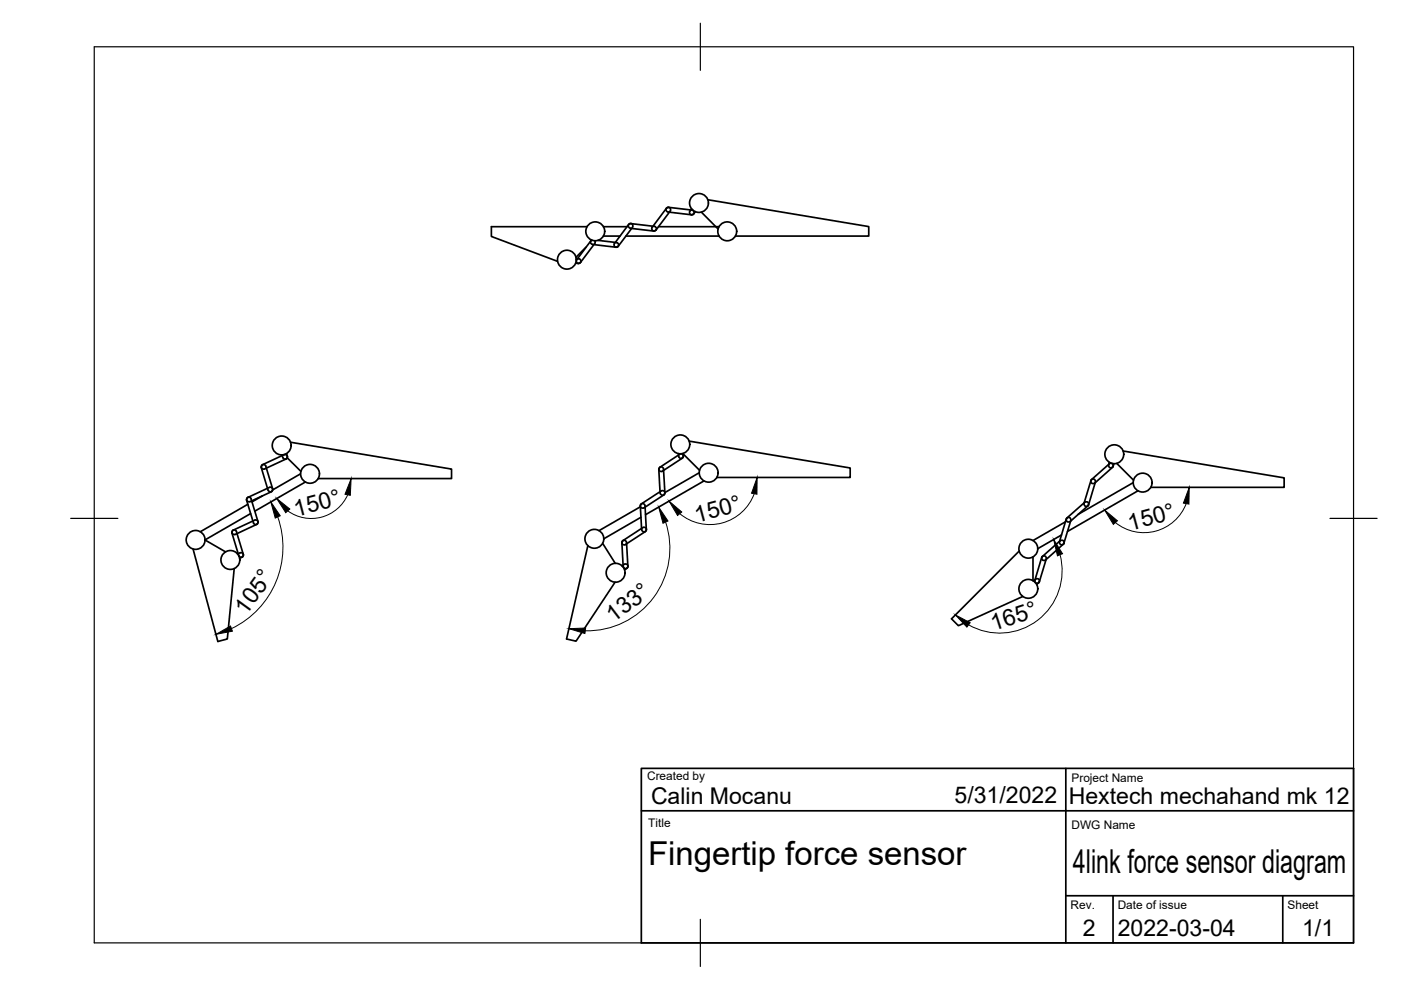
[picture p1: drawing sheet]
<svg xmlns="http://www.w3.org/2000/svg" width="297mm" height="210mm" viewBox="0 0 297 210" stroke-linecap="round" stroke-linejoin="round" font-family="sans-serif">
<!-- layer: Visible -->
<g fill="none" stroke="#000" stroke-width=".36">
<path d="M122.2 54.8l.5 .1a.5 .5 0 0 1 .5 .5 .5 .5 0 0 1-.6 .4h-.6M124.3 52.4l-2.2 2.2M124.5 48.1h-20.3v2l14 5.3M126.8 51l3.9 .4a.5 .5 0 0 1 .5 .6 .5 .5 0 0 1-.6 .4l-5-.6a.5 .5 0 0 1-.4-.4 .5 .5 0 0 1 .2-.5l-3.1 4.2a.5 .5 0 0 0 .1 .6 .5 .5 0 0 0 .7 0l3-4.1v-.5M127.9 48.1h5M127.9 50.1h3.5M132.7 50.1h19.8M133.7 47.4l5 .6M133.8 47.4a.5 .5 0 0 0-.6 .4 .5 .5 0 0 0 .4 .6l5 .6a.51 .51 0 0 0 .6-.5 .51 .51 0 0 0-.5-.5M134.1 48.2a.5 .5 0 0 0-.1-.7 .5 .5 0 0 0-.7 .1l-3 4a.5 .5 0 0 0 .1 .7 .5 .5 0 0 0 .7-.1l3-4M139.1 48.8a.5 .5 0 0 1-.7 .1 .5 .5 0 0 1-.1-.7l3-4a.5 .5 0 0 1 .7-.2 .5 .5 0 0 1 .1 .8l-3 4M139.6 48.1h12.9"/>
<path d="M146.6 44.3l-.3 .4a.5 .5 0 0 0 .1 .7 .5 .5 0 0 0 .7-.1M146.7 44.5l-4.9-.5a.5 .5 0 0 0-.6 .4 .5 .5 0 0 0 .4 .5l5 .6a.5 .5 0 0 0 .6-.4 .5 .5 0 0 0-.5-.5M147.4 44.9l-.3 .5M148.7 45l3.6 3.5M150.1 42.3l34.1 5.7v2.1h-28.3M55.5 98.7l4.7-2.3a.5 .5 0 0 1 .7 .3 .5 .5 0 0 1-.3 .6l-4.5 2.1a.5 .5 0 0 1-.6-.1 .5 .5 0 0 1 0-.6zM60.7 96.2l.2 .5a.5 .5 0 0 1-.3 .6 .5 .5 0 0 1-.6-.3l-.2-.6M60.9 97.1l2.9 2.8M61.6 93.8l34.1 5.7v2h-28.2M139.7 99.5l.3 5M139.7 99.5a.49 .49 0 0 1 .5-.5 .49 .49 0 0 1 .5 .5l.3 5a.5 .5 0 0 1-.5 .5 .5 .5 0 0 1-.5-.5M143.8 96.2l.1 .6"/>
<path d="M144.7 97.1a.49 .49 0 0 0 .1-.7 .49 .49 0 0 0-.7-.1l-4.2 2.8a.5 .5 0 0 0-.1 .7 .5 .5 0 0 0 .7 .1l4.2-2.8M144.8 96.1l.1 .6a.5 .5 0 0 1-.5 .5 .5 .5 0 0 1-.5-.5M144.9 96.3l3.4 3.4M146.1 93.5l34.2 5.7v2h-28.3M235.2 98.4l-3.8 3.3a.5 .5 0 0 0 0 .7 .5 .5 0 0 0 .7 0M235.2 98.3a.5 .5 0 0 1 .7 .1 .5 .5 0 0 1 0 .7M235.2 98l-.1 .6M235.9 99.1l-3.8 3.3M236.2 98.3l-.2 .5a.5 .5 0 0 1-.6 .4 .5 .5 0 0 1-.3-.6M236.8 98.2l3.5 3.6M238.1 95.6l34.2 5.7v2h-28.3M40.9 116.4l5.3 19.6 2-.5 1.5-14.9"/>
<path d="M43.5 114.5l4.3 2.5M49.3 112.5a.5 .5 0 0 1 .8 .2l1.5 4.8a.5 .5 0 0 1-.3 .6 .5 .5 0 0 1-.7-.3l-1.4-4.8zM49.5 112.4a.5 .5 0 0 0-.3 .7 .5 .5 0 0 0 .7 .2M50.4 117.5l.5-.3a.5 .5 0 0 1 .7 .3 .5 .5 0 0 1-.3 .6M51.3 118.1l-.5 .3M52.5 106.9l-10 5.8M52.6 105.4a.5 .5 0 0 0-.3 .7 .5 .5 0 0 0 .7 .3M53.1 108.9l-9.6 5.6M53.2 105.8l1.5 4.8a.5 .5 0 0 1-.3 .6 .5 .5 0 0 1-.7-.3l-1.4-4.8M53.3 105.8a.5 .5 0 0 0-.7-.4 .5 .5 0 0 0-.3 .6M54 110.3l-4.6 2.1M54 110.3a.5 .5 0 0 1 .7 .2 .5 .5 0 0 1-.3 .7"/>
<path d="M54.4 111.2l-4.5 2.1M55.6 105.1l-2.2 1.3M56.9 103.9a.5 .5 0 0 0 .6 .4 .5 .5 0 0 0 .3-.7l-1.5-4.8a.49 .49 0 0 0-.6-.3 .49 .49 0 0 0-.3 .6l1.4 4.8M57.1 103.3l-4.5 2.2M57.1 103.3a.5 .5 0 0 1 .7 .3 .5 .5 0 0 1-.3 .6M57.5 104.3l-4.5 2.1M63.7 100.5l-5.9 3.4M64.7 102.2l-10.7 6.2M124.6 115.7l-4.5 19.8 2 .4 8.3-12.5M127.8 115.2l2.7 4.3M131.9 120l.5-.4a.5 .5 0 0 1 .7 .2 .5 .5 0 0 1-.2 .7M135.8 107.5l-8.8 5"/>
<path d="M135.9 109.7l-7.9 4.6M136 106.8a.5 .5 0 0 0-.2 .7 .5 .5 0 0 0 .7 .2M136.3 111.9l-4.2 2.7M136.3 111.9a.5 .5 0 0 1 .7 .1 .5 .5 0 0 1-.2 .7l-4.2 2.8a.5 .5 0 0 1-.7-.2 .5 .5 0 0 1 .2-.7M137.1 112.2a.5 .5 0 0 1-.5 .6 .5 .5 0 0 1-.5-.5l-.3-5a.5 .5 0 0 1 .4-.5 .5 .5 0 0 1 .6 .4l.2 5.1M140.7 104.9l-4.2 2.8M140.7 104.9a.5 .5 0 0 0 .2-.7 .5 .5 0 0 0-.7-.1l-4.2 2.7M148.3 100.2l-7.4 4.3M149.2 102l-12.3 7.1M216.1 116.9l-14.4 14.3 1.5 1.5 13.7-6.2M219 118.1v5M221 118a.5 .5 0 0 0 0 .7 .5 .5 0 0 0 .7 0l3.7-3.3a.49 .49 0 0 0 .1-.7 .49 .49 0 0 0-.7 0l-3.8 3.3"/>
<path d="M221.8 118.5l-1.4 4.8M221.8 118.5a.5 .5 0 0 0-.3-.6 .5 .5 0 0 0-.6 .3l-1.5 4.8a.5 .5 0 0 0 .4 .6 .5 .5 0 0 0 .6-.3M225.1 113.4l-5.1 2.9M225.9 110.6l-6.9 4M226.2 109.8a.5 .5 0 0 1 .6 0 .5 .5 0 0 1 .2 .6l-1.4 4.8a.5 .5 0 0 1-.6 .3 .5 .5 0 0 1-.4-.6zM226.9 110.6a.5 .5 0 0 1-.7-.1 .5 .5 0 0 1 0-.7l3.8-3.3a.5 .5 0 0 1 .7 0 .5 .5 0 0 1 0 .7l-3.8 3.4M231.4 101.7a.5 .5 0 0 1 .6-.1 .5 .5 0 0 1 .2 .6l-1.4 4.8a.5 .5 0 0 1-.6 .4 .5 .5 0 0 1-.4-.7zM240.3 102.3l-11.7 6.8M241.3 104.1l-15 8.6M132.9 120.5l-.5 .3M133.1 120a.51 .51 0 0 1-.4 .6 .51 .51 0 0 1-.6-.5l-.3-5a.5 .5 0 0 1 .5-.6 .5 .5 0 0 1 .5 .5l.3 5.1M219.1 123.2l.5-.4a.5 .5 0 0 1 .7 0 .5 .5 0 0 1-.1 .7l-.4 .4"/>
<circle cx="120.2" cy="55.1" r="2"/>
<circle cx="126.2" cy="49" r="2"/>
<circle cx="148.2" cy="43" r="2"/>
<circle cx="154.2" cy="49" r="2"/>
<circle cx="59.7" cy="94.4" r="2"/>
<circle cx="144.2" cy="94.2" r="2"/>
<circle cx="236.3" cy="96.3" r="2"/>
<circle cx="41.5" cy="114.5" r="2"/>
<circle cx="48.8" cy="118.7" r="2"/>
<circle cx="65.7" cy="100.5" r="2"/>
<circle cx="126" cy="114.2" r="2"/>
<circle cx="150.3" cy="100.2" r="2"/>
<circle cx="218" cy="116.3" r="2"/>
<circle cx="242.3" cy="102.3" r="2"/>
<circle cx="130.5" cy="121.4" r="2"/>
<circle cx="218" cy="124.8" r="2"/>
</g>
<!-- layer: Border -->
<path d="M20 9.9h267v190h-267zM148.5 4.9v10M15 109.9h10M282 109.9h10M148.5 194.9v10" fill="none" stroke="#000" stroke-width=".25"/>
<!-- layer: TitleBlock -->
<path d="M136 162.9h151v37h-151zM136 171.9h151M226 162.9v37M226 189.9h61M236 189.9v10M272 189.9v10" fill="none" stroke="#000" stroke-width=".36"/>
<!-- layer: FD_Dimensions -->
<path d="M58.9 109.6a19.1 19.1 0 0 1-9.8 23.7M73.7 104.9a8.5 8.5 0 0 1-12.7 3.4M141.1 110.7a17.5 17.5 0 0 1-17 23M159.9 104.7a10 10 0 0 1-15.8 4.2M224.8 117.6a13.2 13.2 0 0 1-4.8 13.9 13.2 13.2 0 0 1-14.6 1M251.5 106.8a9.6 9.6 0 0 1-15 4" fill="none" stroke="#000" stroke-width=".21"/>
<path d="M57.4 106.4l2 3-1 .4zM58.7 105.7l2.7 2.2-.8 .8zM74.4 101.5l-.1 3.5-1.1-.2zM139.7 107.5l1.9 3-1 .4zM141.9 106.2l2.6 2.4-.8 .7zM160.5 101.2v3.6l-1.2-.2zM223.4 114.4l1.9 3-1.1 .4zM234.2 108.2l2.7 2.2-.8 .8zM252.1 103.3v3.6l-1.2-.2zM45.8 134.5l3.1-1.8 .4 1.1zM120.6 133.3l3.6-.1-.2 1.1zM202.6 130.4l3.1 1.6-.7 1z" fill="#000" stroke="#000" stroke-width=".21"/>
<g font-size="7">
<text x="137.4" y="183.5">Fingertip force sensor</text>
<text x="227.5" y="185.2">4link force sensor diagram</text>
</g>
<g font-size="4.9">
<text x="62.8" y="109.6" transform="rotate(-15 62.8 109.6)">150°</text>
<text x="147.7" y="110.8" transform="rotate(-15 147.7 110.8)">150°</text>
<text x="239.6" y="112.5" transform="rotate(-15 239.6 112.5)">150°</text>
<text x="52.2" y="130.5" transform="rotate(-54 52.2 130.5)">105°</text>
<text x="130.1" y="132.1" transform="rotate(-37 130.1 132.1)">133°</text>
<text x="210.6" y="133.8" transform="rotate(-18 210.6 133.8)">165°</text>
<text x="138" y="170.6">Calin Mocanu</text>
<text x="202.4" y="170.3">5/31/2022</text>
<text x="226.6" y="170.4">Hextech mechahand mk 12</text>
<text x="229.6" y="198.6">2</text>
<text x="237" y="198.4">2022-03-04</text>
<text x="276.1" y="198.6">1/1</text>
</g>
<g font-size="2.5">
<text x="137.2" y="165.4">Created by</text>
<text x="227.2" y="165.8">Project Name</text>
<text x="137.4" y="175.4">Title</text>
<text x="227.2" y="175.8">DWG Name</text>
<text x="227" y="192.7">Rev.</text>
<text x="237" y="192.7">Date of issue</text>
<text x="273" y="192.7">Sheet</text>
</g>
</svg>
